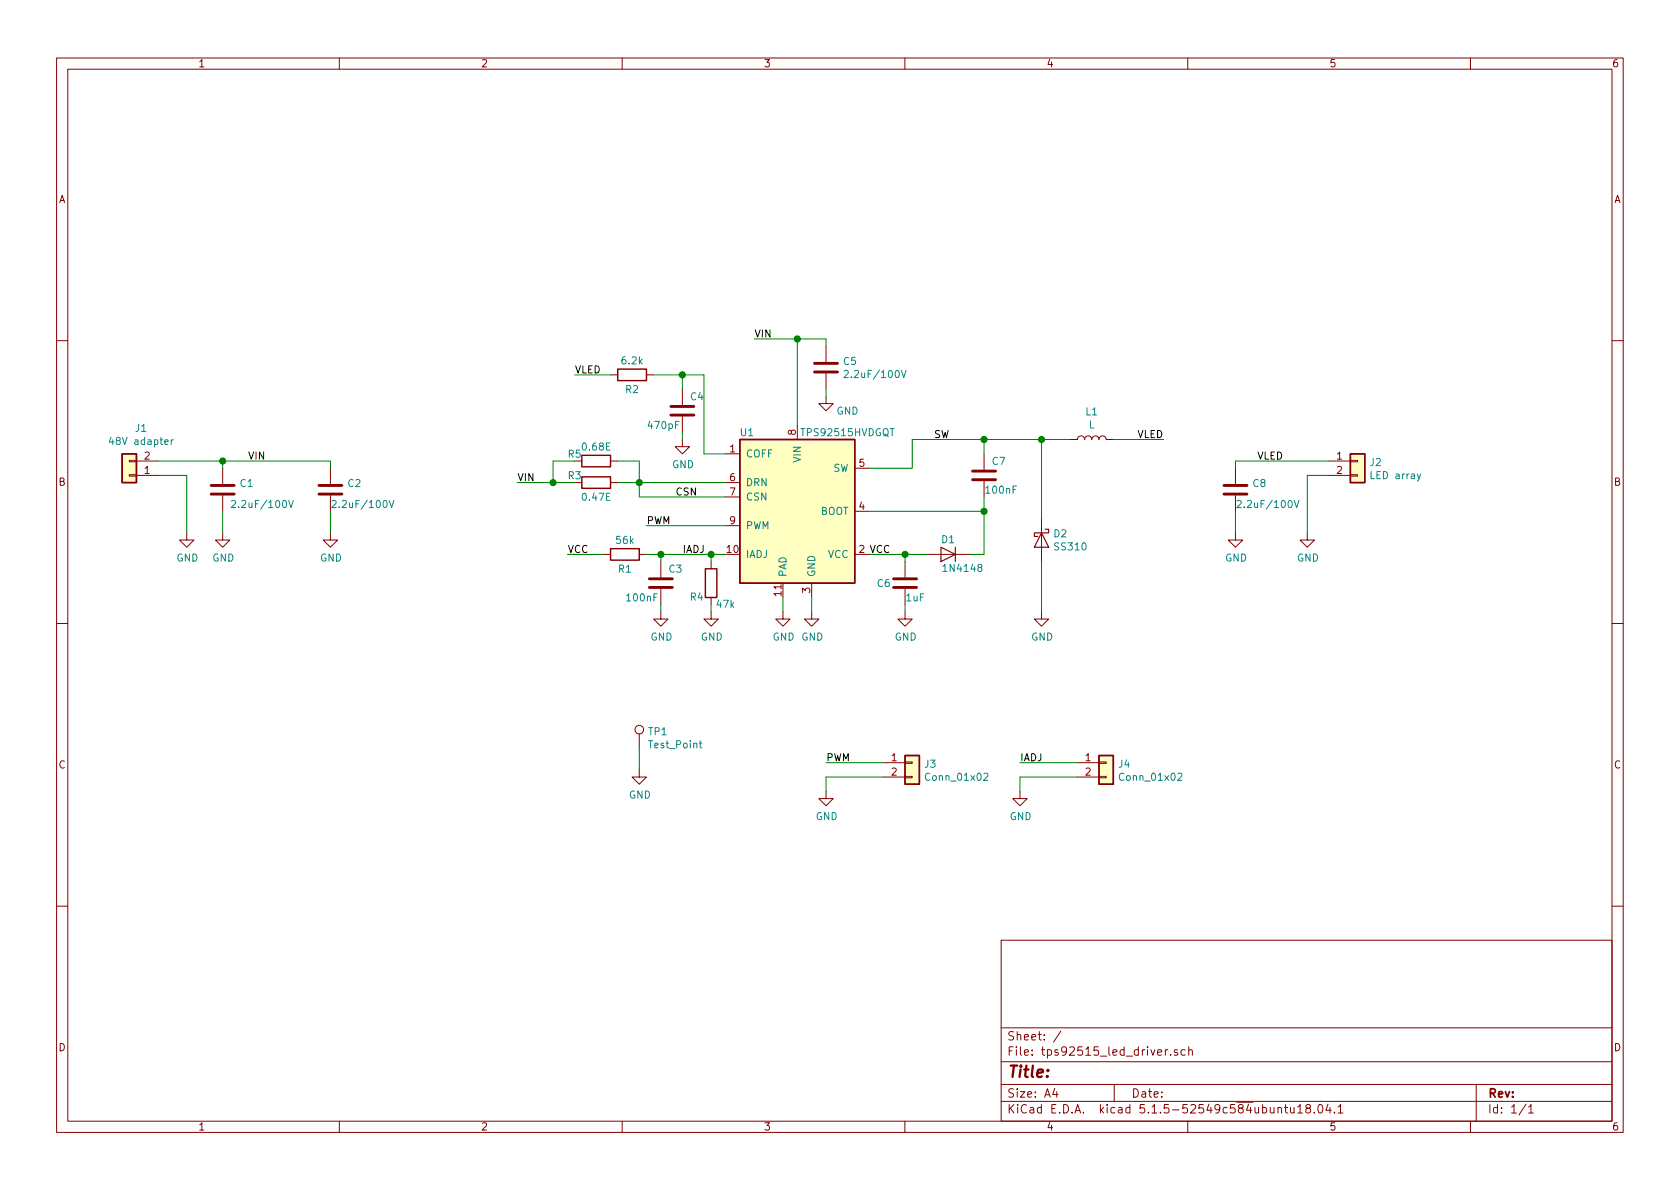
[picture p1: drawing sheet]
EESchema Schematic File Version 4
EELAYER 30 0
EELAYER END
$Descr A4 11693 8268
encoding utf-8
Sheet 1 1
Title ""
Date ""
Rev ""
Comp ""
Comment1 ""
Comment2 ""
Comment3 ""
Comment4 ""
$EndDescr
$Comp
L sense:TPS92515HVDGQT U1
U 1 1
P 5550 3550
F 0 "U1" H 5200 4100 50  0000 C CNN
F 1 "TPS92515HVDGQT" H 5900 4100 50  0000 C CNN
F 2 "Package_SO:MSOP-10-1EP_3x3mm_P0.5mm_EP1.68x1.88mm_ThermalVias" H 6000 3950 50  0001 C CNN
F 3 "" H 6000 3950 50  0001 C CNN
	1    5550 3550
	1    0    0    -1  
$EndComp
$Comp
L sense:GND #PWR0101
U 1 1
P 5450 4250
F 0 "#PWR0101" H 5450 4000 50  0001 C CNN
F 1 "GND" H 5455 4077 50  0000 C CNN
F 2 "" H 5450 4250 50  0001 C CNN
F 3 "" H 5450 4250 50  0001 C CNN
	1    5450 4250
	1    0    0    -1  
$EndComp
Wire Wire Line
	5450 4250 5450 4150
$Comp
L sense:GND #PWR0102
U 1 1
P 5650 4250
F 0 "#PWR0102" H 5650 4000 50  0001 C CNN
F 1 "GND" H 5655 4077 50  0000 C CNN
F 2 "" H 5650 4250 50  0001 C CNN
F 3 "" H 5650 4250 50  0001 C CNN
	1    5650 4250
	1    0    0    -1  
$EndComp
Wire Wire Line
	5650 4250 5650 4150
$Comp
L sense:Conn_01x02 J1
U 1 1
P 900 3300
F 0 "J1" H 818 2975 50  0000 C CNN
F 1 "48V adapter" H 818 3066 50  0000 C CNN
F 2 "TerminalBlock:TerminalBlock_bornier-2_P5.08mm" H 900 3300 50  0001 C CNN
F 3 "" H 900 3300 50  0001 C CNN
	1    900  3300
	-1   0    0    1   
$EndComp
Wire Wire Line
	1100 3200 1550 3200
Text Label 1850 3200 2    50   ~ 0
VIN
Wire Wire Line
	1100 3300 1300 3300
Wire Wire Line
	1300 3300 1300 3700
$Comp
L sense:GND #PWR0103
U 1 1
P 1300 3700
F 0 "#PWR0103" H 1300 3450 50  0001 C CNN
F 1 "GND" H 1305 3527 50  0000 C CNN
F 2 "" H 1300 3700 50  0001 C CNN
F 3 "" H 1300 3700 50  0001 C CNN
	1    1300 3700
	1    0    0    -1  
$EndComp
Wire Wire Line
	5050 3350 4450 3350
Wire Wire Line
	4450 3350 4450 3450
Wire Wire Line
	4450 3450 5050 3450
$Comp
L sense:R R3
U 1 1
P 4150 3350
F 0 "R3" V 4100 3200 50  0000 C CNN
F 1 "0.47E" V 4250 3350 50  0000 C CNN
F 2 "Resistor_SMD:R_1206_3216Metric_Pad1.42x1.75mm_HandSolder" V 4080 3350 50  0001 C CNN
F 3 "" H 4150 3350 50  0001 C CNN
	1    4150 3350
	0    1    1    0   
$EndComp
Wire Wire Line
	4300 3350 4450 3350
Connection ~ 4450 3350
Wire Wire Line
	4000 3350 3850 3350
Text Label 3600 3350 0    50   ~ 0
VIN
Wire Wire Line
	5550 2950 5550 2350
Wire Wire Line
	5550 2350 5250 2350
Text Label 5250 2350 0    50   ~ 0
VIN
$Comp
L sense:C C5
U 1 1
P 5750 2550
F 0 "C5" H 5865 2596 50  0000 L CNN
F 1 "2.2uF/100V" H 5865 2505 50  0000 L CNN
F 2 "Capacitor_SMD:C_1206_3216Metric" H 5788 2400 50  0001 C CNN
F 3 "" H 5750 2550 50  0001 C CNN
	1    5750 2550
	1    0    0    -1  
$EndComp
$Comp
L sense:GND #PWR0104
U 1 1
P 5750 2750
F 0 "#PWR0104" H 5750 2500 50  0001 C CNN
F 1 "GND" H 5900 2650 50  0000 C CNN
F 2 "" H 5750 2750 50  0001 C CNN
F 3 "" H 5750 2750 50  0001 C CNN
	1    5750 2750
	1    0    0    -1  
$EndComp
Wire Wire Line
	5750 2700 5750 2750
Wire Wire Line
	5550 2350 5750 2350
Wire Wire Line
	5750 2350 5750 2400
Connection ~ 5550 2350
Wire Wire Line
	6050 3850 6300 3850
Wire Wire Line
	6300 3850 6300 3900
$Comp
L sense:C C6
U 1 1
P 6300 4050
F 0 "C6" H 6100 4050 50  0000 L CNN
F 1 "1uF" H 6300 3950 50  0000 L CNN
F 2 "Capacitor_SMD:C_0603_1608Metric_Pad1.05x0.95mm_HandSolder" H 6338 3900 50  0001 C CNN
F 3 "" H 6300 4050 50  0001 C CNN
	1    6300 4050
	1    0    0    -1  
$EndComp
Wire Wire Line
	6300 4250 6300 4200
Wire Wire Line
	1550 3200 1550 3250
$Comp
L sense:GND #PWR0105
U 1 1
P 1550 3700
F 0 "#PWR0105" H 1550 3450 50  0001 C CNN
F 1 "GND" H 1555 3527 50  0000 C CNN
F 2 "" H 1550 3700 50  0001 C CNN
F 3 "" H 1550 3700 50  0001 C CNN
	1    1550 3700
	1    0    0    -1  
$EndComp
Wire Wire Line
	1550 3700 1550 3550
Wire Wire Line
	1550 3200 2300 3200
Wire Wire Line
	2300 3200 2300 3250
Connection ~ 1550 3200
$Comp
L sense:GND #PWR0106
U 1 1
P 2300 3700
F 0 "#PWR0106" H 2300 3450 50  0001 C CNN
F 1 "GND" H 2305 3527 50  0000 C CNN
F 2 "" H 2300 3700 50  0001 C CNN
F 3 "" H 2300 3700 50  0001 C CNN
	1    2300 3700
	1    0    0    -1  
$EndComp
Wire Wire Line
	2300 3700 2300 3550
$Comp
L sense:C C1
U 1 1
P 1550 3400
F 0 "C1" H 1665 3446 50  0000 L CNN
F 1 "2.2uF/100V" H 1600 3300 50  0000 L CNN
F 2 "Capacitor_SMD:C_1206_3216Metric" H 1588 3250 50  0001 C CNN
F 3 "" H 1550 3400 50  0001 C CNN
	1    1550 3400
	1    0    0    -1  
$EndComp
$Comp
L sense:C C2
U 1 1
P 2300 3400
F 0 "C2" H 2415 3446 50  0000 L CNN
F 1 "2.2uF/100V" H 2300 3300 50  0000 L CNN
F 2 "Capacitor_SMD:C_1206_3216Metric" H 2338 3250 50  0001 C CNN
F 3 "" H 2300 3400 50  0001 C CNN
	1    2300 3400
	1    0    0    -1  
$EndComp
Wire Wire Line
	5050 3650 4500 3650
Text Label 4500 3650 0    50   ~ 0
PWM
Text Label 6200 3850 2    50   ~ 0
VCC
Text Label 3950 3850 0    50   ~ 0
VCC
Wire Wire Line
	5050 3850 4950 3850
$Comp
L sense:R R1
U 1 1
P 4350 3850
F 0 "R1" V 4450 3850 50  0000 C CNN
F 1 "56k" V 4250 3850 50  0000 C CNN
F 2 "Capacitor_SMD:C_1206_3216Metric" V 4280 3850 50  0001 C CNN
F 3 "" H 4350 3850 50  0001 C CNN
	1    4350 3850
	0    1    1    0   
$EndComp
Wire Wire Line
	4500 3850 4600 3850
Connection ~ 4950 3850
Wire Wire Line
	4950 3850 4950 3900
$Comp
L sense:R R4
U 1 1
P 4950 4050
F 0 "R4" H 5050 4150 50  0000 C CNN
F 1 "47k" H 4850 4200 50  0000 C CNN
F 2 "Capacitor_SMD:C_1206_3216Metric" V 4880 4050 50  0001 C CNN
F 3 "" H 4950 4050 50  0001 C CNN
	1    4950 4050
	-1   0    0    1   
$EndComp
$Comp
L sense:GND #PWR0107
U 1 1
P 4950 4250
F 0 "#PWR0107" H 4950 4000 50  0001 C CNN
F 1 "GND" H 4955 4077 50  0000 C CNN
F 2 "" H 4950 4250 50  0001 C CNN
F 3 "" H 4950 4250 50  0001 C CNN
	1    4950 4250
	1    0    0    -1  
$EndComp
Wire Wire Line
	4950 4200 4950 4250
Wire Wire Line
	3950 3850 4200 3850
$Comp
L sense:C C3
U 1 1
P 4600 4050
F 0 "C3" H 4650 4150 50  0000 L CNN
F 1 "100nF" H 4350 3950 50  0000 L CNN
F 2 "Capacitor_SMD:C_0603_1608Metric_Pad1.05x0.95mm_HandSolder" H 4638 3900 50  0001 C CNN
F 3 "" H 4600 4050 50  0001 C CNN
	1    4600 4050
	1    0    0    -1  
$EndComp
Wire Wire Line
	4600 3900 4600 3850
Connection ~ 4600 3850
Wire Wire Line
	4600 3850 4950 3850
$Comp
L sense:GND #PWR0108
U 1 1
P 4600 4250
F 0 "#PWR0108" H 4600 4000 50  0001 C CNN
F 1 "GND" H 4605 4077 50  0000 C CNN
F 2 "" H 4600 4250 50  0001 C CNN
F 3 "" H 4600 4250 50  0001 C CNN
	1    4600 4250
	1    0    0    -1  
$EndComp
Wire Wire Line
	4600 4200 4600 4250
Text Label 4000 2600 0    50   ~ 0
VLED
$Comp
L sense:C C4
U 1 1
P 4750 2850
F 0 "C4" H 4800 2950 50  0000 L CNN
F 1 "470pF" H 4500 2750 50  0000 L CNN
F 2 "Capacitor_SMD:C_0603_1608Metric_Pad1.05x0.95mm_HandSolder" H 4788 2700 50  0001 C CNN
F 3 "" H 4750 2850 50  0001 C CNN
	1    4750 2850
	1    0    0    -1  
$EndComp
Wire Wire Line
	5050 3150 4900 3150
Wire Wire Line
	4900 3150 4900 2600
Wire Wire Line
	4900 2600 4750 2600
$Comp
L sense:GND #PWR0109
U 1 1
P 4750 3050
F 0 "#PWR0109" H 4750 2800 50  0001 C CNN
F 1 "GND" H 4755 2877 50  0000 C CNN
F 2 "" H 4750 3050 50  0001 C CNN
F 3 "" H 4750 3050 50  0001 C CNN
	1    4750 3050
	1    0    0    -1  
$EndComp
Wire Wire Line
	4750 3000 4750 3050
Wire Wire Line
	4750 2700 4750 2600
Wire Wire Line
	4750 2600 4550 2600
Connection ~ 4750 2600
$Comp
L sense:R R2
U 1 1
P 4400 2600
F 0 "R2" V 4500 2600 50  0000 C CNN
F 1 "6.2k" V 4300 2600 50  0000 C CNN
F 2 "Capacitor_SMD:C_0603_1608Metric_Pad1.05x0.95mm_HandSolder" V 4330 2600 50  0001 C CNN
F 3 "" H 4400 2600 50  0001 C CNN
	1    4400 2600
	0    1    1    0   
$EndComp
Wire Wire Line
	4000 2600 4250 2600
$Comp
L sense:C C7
U 1 1
P 6850 3300
F 0 "C7" H 6900 3400 50  0000 L CNN
F 1 "100nF" H 6850 3200 50  0000 L CNN
F 2 "Capacitor_SMD:C_0603_1608Metric_Pad1.05x0.95mm_HandSolder" H 6888 3150 50  0001 C CNN
F 3 "" H 6850 3300 50  0001 C CNN
	1    6850 3300
	1    0    0    -1  
$EndComp
Wire Wire Line
	6300 3850 6450 3850
Connection ~ 6300 3850
$Comp
L sense:GND #PWR0110
U 1 1
P 6300 4250
F 0 "#PWR0110" H 6300 4000 50  0001 C CNN
F 1 "GND" H 6305 4077 50  0000 C CNN
F 2 "" H 6300 4250 50  0001 C CNN
F 3 "" H 6300 4250 50  0001 C CNN
	1    6300 4250
	1    0    0    -1  
$EndComp
$Comp
L sense:D_Schottky D2
U 1 1
P 7250 3750
F 0 "D2" V 7204 3829 50  0000 L CNN
F 1 "SS310" V 7295 3829 50  0000 L CNN
F 2 "Diode_SMD:D_SMB" H 7250 3750 50  0001 C CNN
F 3 "~" H 7250 3750 50  0001 C CNN
	1    7250 3750
	0    1    1    0   
$EndComp
Wire Wire Line
	6850 3550 6850 3850
Wire Wire Line
	6850 3850 6750 3850
Wire Wire Line
	6050 3550 6850 3550
Wire Wire Line
	6850 3450 6850 3550
Connection ~ 6850 3550
Wire Wire Line
	6850 3150 6850 3050
Wire Wire Line
	6850 3050 6350 3050
Wire Wire Line
	6350 3050 6350 3250
Wire Wire Line
	6350 3250 6050 3250
$Comp
L sense:D D1
U 1 1
P 6600 3850
F 0 "D1" H 6600 3750 50  0000 C CNN
F 1 "1N4148" H 6500 3950 50  0000 C CNN
F 2 "Diode_SMD:D_SOD-523" H 6600 3850 50  0001 C CNN
F 3 "" H 6600 3850 50  0001 C CNN
	1    6600 3850
	-1   0    0    1   
$EndComp
Wire Wire Line
	6850 3050 7250 3050
Wire Wire Line
	7250 3050 7250 3600
Connection ~ 6850 3050
Wire Wire Line
	7250 3900 7250 4250
$Comp
L sense:GND #PWR0111
U 1 1
P 7250 4250
F 0 "#PWR0111" H 7250 4000 50  0001 C CNN
F 1 "GND" H 7255 4077 50  0000 C CNN
F 2 "" H 7250 4250 50  0001 C CNN
F 3 "" H 7250 4250 50  0001 C CNN
	1    7250 4250
	1    0    0    -1  
$EndComp
$Comp
L sense:L L1
U 1 1
P 7600 3050
F 0 "L1" V 7790 3050 50  0000 C CNN
F 1 "L" V 7699 3050 50  0000 C CNN
F 2 "Inductor_SMD:L_Abracon_ASPI-0630LR" H 7600 3050 50  0001 C CNN
F 3 "" H 7600 3050 50  0001 C CNN
	1    7600 3050
	0    -1   -1   0   
$EndComp
Wire Wire Line
	7250 3050 7450 3050
Connection ~ 7250 3050
Wire Wire Line
	7750 3050 8100 3050
Text Label 8100 3050 2    50   ~ 0
VLED
$Comp
L sense:Conn_01x02 J2
U 1 1
P 9450 3200
F 0 "J2" H 9530 3192 50  0000 L CNN
F 1 "LED array" H 9530 3101 50  0000 L CNN
F 2 "TerminalBlock:TerminalBlock_bornier-2_P5.08mm" H 9450 3200 50  0001 C CNN
F 3 "" H 9450 3200 50  0001 C CNN
	1    9450 3200
	1    0    0    -1  
$EndComp
Wire Wire Line
	9250 3300 9100 3300
$Comp
L sense:GND #PWR0112
U 1 1
P 8600 3700
F 0 "#PWR0112" H 8600 3450 50  0001 C CNN
F 1 "GND" H 8605 3527 50  0000 C CNN
F 2 "" H 8600 3700 50  0001 C CNN
F 3 "" H 8600 3700 50  0001 C CNN
	1    8600 3700
	1    0    0    -1  
$EndComp
Text Label 8750 3200 0    50   ~ 0
VLED
$Comp
L sense:C C8
U 1 1
P 8600 3400
F 0 "C8" H 8715 3446 50  0000 L CNN
F 1 "2.2uF/100V" H 8600 3300 50  0000 L CNN
F 2 "Capacitor_SMD:C_1206_3216Metric" H 8638 3250 50  0001 C CNN
F 3 "" H 8600 3400 50  0001 C CNN
	1    8600 3400
	1    0    0    -1  
$EndComp
Wire Wire Line
	8600 3250 8600 3200
Wire Wire Line
	8600 3200 9250 3200
$Comp
L sense:GND #PWR0113
U 1 1
P 9100 3700
F 0 "#PWR0113" H 9100 3450 50  0001 C CNN
F 1 "GND" H 9105 3527 50  0000 C CNN
F 2 "" H 9100 3700 50  0001 C CNN
F 3 "" H 9100 3700 50  0001 C CNN
	1    9100 3700
	1    0    0    -1  
$EndComp
Wire Wire Line
	9100 3300 9100 3700
Wire Wire Line
	8600 3700 8600 3550
$Comp
L sense:R R5
U 1 1
P 4150 3200
F 0 "R5" V 4100 3050 50  0000 C CNN
F 1 "0.68E" V 4050 3200 50  0000 C CNN
F 2 "Resistor_SMD:R_1206_3216Metric_Pad1.42x1.75mm_HandSolder" V 4080 3200 50  0001 C CNN
F 3 "" H 4150 3200 50  0001 C CNN
	1    4150 3200
	0    1    1    0   
$EndComp
Wire Wire Line
	4000 3200 3850 3200
Wire Wire Line
	3850 3200 3850 3350
Connection ~ 3850 3350
Wire Wire Line
	3850 3350 3600 3350
Wire Wire Line
	4300 3200 4450 3200
Wire Wire Line
	4450 3200 4450 3350
$Comp
L sense:Conn_01x02 J3
U 1 1
P 6350 5300
F 0 "J3" H 6430 5292 50  0000 L CNN
F 1 "Conn_01x02" H 6430 5201 50  0000 L CNN
F 2 "Connector_PinHeader_2.54mm:PinHeader_1x02_P2.54mm_Vertical" H 6350 5300 50  0001 C CNN
F 3 "" H 6350 5300 50  0001 C CNN
	1    6350 5300
	1    0    0    -1  
$EndComp
Wire Wire Line
	5750 5300 6150 5300
Wire Wire Line
	5750 5400 6150 5400
Text Label 5750 5300 0    50   ~ 0
PWM
Wire Wire Line
	5750 5400 5750 5500
$Comp
L sense:GND #PWR0114
U 1 1
P 5750 5500
F 0 "#PWR0114" H 5750 5250 50  0001 C CNN
F 1 "GND" H 5755 5327 50  0000 C CNN
F 2 "" H 5750 5500 50  0001 C CNN
F 3 "" H 5750 5500 50  0001 C CNN
	1    5750 5500
	1    0    0    -1  
$EndComp
$Comp
L sense:Test_Point TP1
U 1 1
P 4450 5200
F 0 "TP1" H 4508 5318 50  0000 L CNN
F 1 "Test_Point" H 4508 5227 50  0000 L CNN
F 2 "Connector_PinHeader_2.54mm:PinHeader_1x01_P2.54mm_Vertical" H 4650 5200 50  0001 C CNN
F 3 "" H 4650 5200 50  0001 C CNN
	1    4450 5200
	1    0    0    -1  
$EndComp
$Comp
L sense:GND #PWR0115
U 1 1
P 4450 5350
F 0 "#PWR0115" H 4450 5100 50  0001 C CNN
F 1 "GND" H 4455 5177 50  0000 C CNN
F 2 "" H 4450 5350 50  0001 C CNN
F 3 "" H 4450 5350 50  0001 C CNN
	1    4450 5350
	1    0    0    -1  
$EndComp
Wire Wire Line
	4450 5200 4450 5350
$Comp
L sense:Conn_01x02 J4
U 1 1
P 7700 5300
F 0 "J4" H 7780 5292 50  0000 L CNN
F 1 "Conn_01x02" H 7780 5201 50  0000 L CNN
F 2 "Connector_PinHeader_2.54mm:PinHeader_1x02_P2.54mm_Vertical" H 7700 5300 50  0001 C CNN
F 3 "" H 7700 5300 50  0001 C CNN
	1    7700 5300
	1    0    0    -1  
$EndComp
Wire Wire Line
	7100 5300 7500 5300
Wire Wire Line
	7100 5400 7500 5400
Text Label 7100 5300 0    50   ~ 0
IADJ
Wire Wire Line
	7100 5400 7100 5500
$Comp
L sense:GND #PWR0116
U 1 1
P 7100 5500
F 0 "#PWR0116" H 7100 5250 50  0001 C CNN
F 1 "GND" H 7105 5327 50  0000 C CNN
F 2 "" H 7100 5500 50  0001 C CNN
F 3 "" H 7100 5500 50  0001 C CNN
	1    7100 5500
	1    0    0    -1  
$EndComp
Text Label 4750 3850 0    50   ~ 0
IADJ
Text Label 6500 3050 0    50   ~ 0
SW
Text Label 4700 3450 0    50   ~ 0
CSN
$EndSCHEMATC
